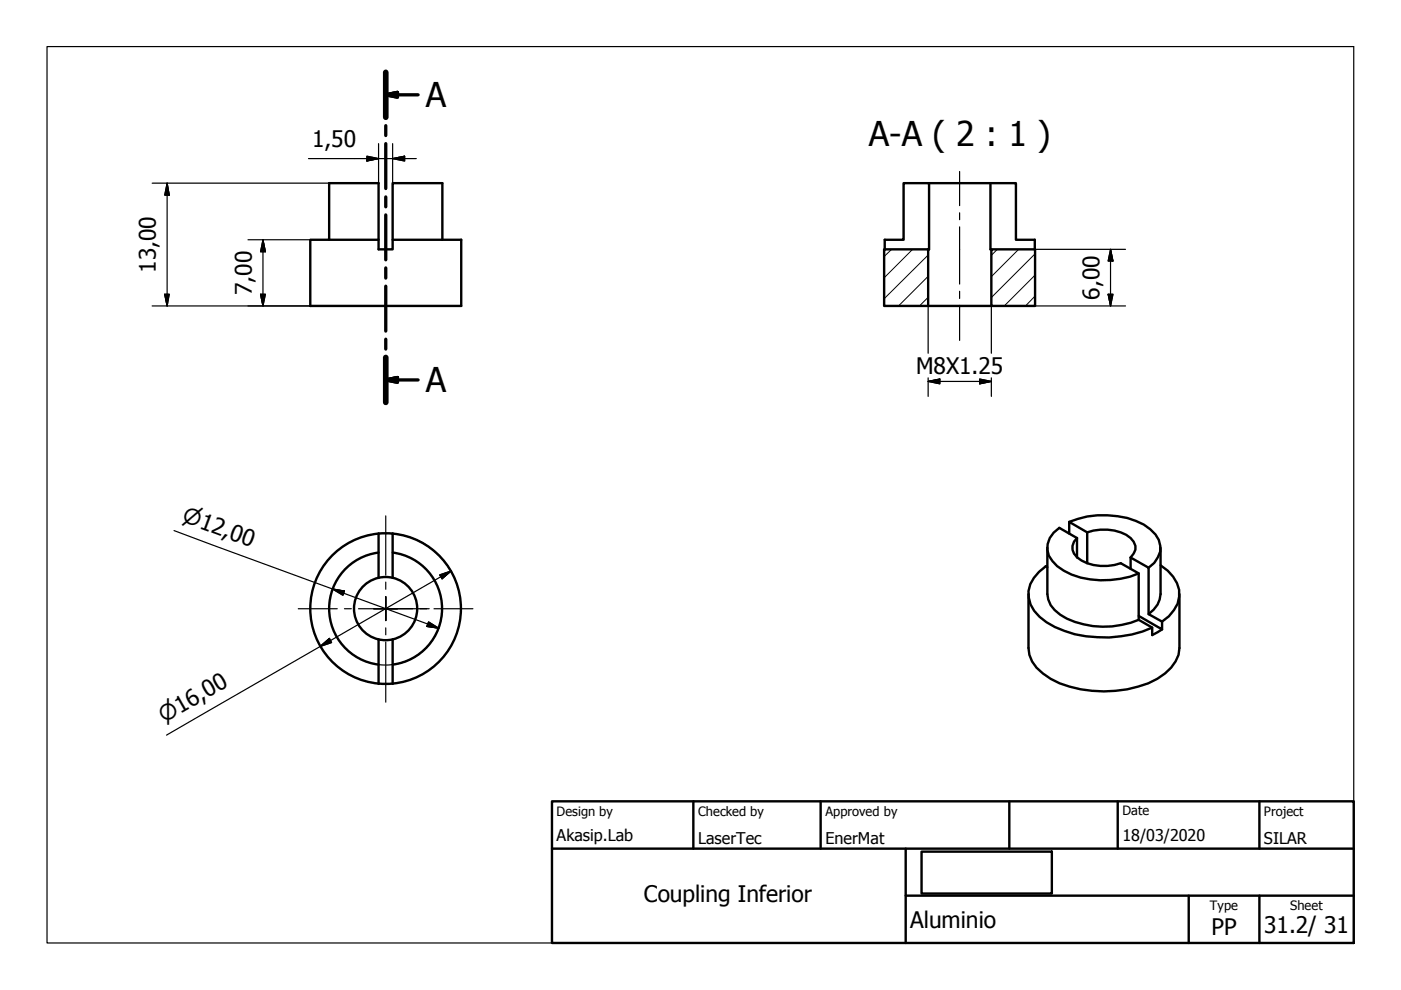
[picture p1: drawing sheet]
<svg xmlns="http://www.w3.org/2000/svg" width="297mm" height="210mm" viewBox="0 0 297 210" stroke-linecap="round" stroke-linejoin="round" font-family="sans-serif">
<!-- layer: Visible (ISO) -->
<g fill="none" stroke="#000" stroke-width=".51">
<path d="M197 38.8h18.4v12h4v2.1M210 38.8v14.1h.2M69.8 50.8v-12h10.5v14.1h2.9v-14.1h10.6v12M80.3 50.8h-14.5v14.1h32v-14.1h-14.6M187.6 52.9v-2.1h4v-12h5.4l-.2 26.1h-9.3v-12h9.3M210.2 52.9h9.3v12h-9.3zM196.8 64.9h13.4M80.3 113.1a16 16 0 0 0-12.1 24.3 16 16 0 0 0 27.1 .1 16 16 0 0 0-12-24.4M80.3 113.1h3M80.3 117.2a12 12 0 0 0-10.5 11.8 12 12 0 0 0 10.5 11.9M80.3 113.1v9.4M83.2 113.1v9.4"/>
<path d="M83.3 117.2a12 12 0 0 1 10.4 11.8 12 12 0 0 1-10.4 11.9M222.1 116.1v9.9a5.4 5.4 0 0 0 2.7 4.3 18.3 18.3 0 0 0 16.6 1.1M226.7 113.1v-2.4l3.8 2.2v6.5M226.7 110.7a19.4 19.4 0 0 1 15.8 .5 6 6 0 0 1 3.5 5.7l-.5 1.2-.8 1.3-1.2 1M228.3 114.1a2.61 2.61 0 0 0 .1 4.1 9.7 9.7 0 0 0 9.2 1.2l3.8 2.2v9.8l2.9 1.7v1.6l2.1-1.3M228.3 114.1l-3.7-2.2a4.7 4.7 0 0 0-.4 8.2 16.6 16.6 0 0 0 13.4 2.6l2-.4 1.8-.7M228.3 114.1v4.1M230.5 112.9a10 10 0 0 1 9.2 1.2 2.55 2.55 0 0 1 0 4.1M239.7 118.2l3.8 2.2v9.8l2.9 1.6v1.6l-5-2.8M239.7 118.2v2.4M246.1 119.9a8.2 8.2 0 0 1 3.9 5.2 6.3 6.3 0 0 1-2.2 5.6l-1.4 1.1M246.1 116.1v9.9a5.4 5.4 0 0 1-2.6 4.2"/>
<path d="M80.3 135.6a6.7 6.7 0 0 1-4.1-10.3 6.7 6.7 0 0 1 11.1 0 6.7 6.7 0 0 1-4 10.3M80.3 135.6l1.5 .1 1.5-.1M80.3 135.6v9.4M83.2 135.6v9.4M218.1 126v11.4a6.8 6.8 0 0 0 3 5.4 22 22 0 0 0 15.4 3.7 20.8 20.8 0 0 0 10.5-3.7 7.3 7.3 0 0 0 3.1-5.4v-11.4M222.1 120.2l-.4-.1a8.1 8.1 0 0 0-3.6 5.2 6.5 6.5 0 0 0 2.3 5.5 20.3 20.3 0 0 0 12.3 4.3 25.8 25.8 0 0 0 11.6-2"/>
</g>
<!-- layer: Section Line (ISO) -->
<g fill="none" stroke="#000" stroke-width=".7">
<path d="M81.8 15.3v9.6M81.8 20.1l2.5-.5v1zM81.8 26.6v2.1M81.8 30.5v9.5M81.8 20.1h6.8M81.8 41.8v2.1M81.8 45.6v9.5M81.8 56.8v2.2M81.8 60.7v9.5M81.8 71.9v2.1M81.8 75.8v9.5M81.8 80.6l2.5-.6v1.1z"/>
<path d="M81.8 80.6h6.8"/>
</g>
<path d="M81.8 15.3v9.6M81.8 75.8v9.5" fill="none" stroke="#000" stroke-width="1.2"/>
<path d="M81.8 20.1l2.5-.5zM81.8 20.1l2.5-.5v1zM81.8 80.6l2.5-.6zM81.8 80.6l2.5-.6v1.1z" fill="#000" stroke="#000" stroke-width=".7"/>
<!-- layer: Sketch Geometry (ISO) -->
<path d="M10 9.9h277v190h-277z" fill="none" stroke="#000" stroke-width=".25"/>
<!-- layer: Title (ISO) -->
<path d="M117 169.9h170v30h-170zM117 179.9h170M147 169.9v10M174 169.9v10M192 179.9v20M214 169.9v10M237 169.9v10M267 169.9v10M192 189.9h95M195.4 180.6h27.6v8.9h-27.6zM252 189.9v10M267 189.9v10" fill="none" stroke="#000" stroke-width=".51"/>
<!-- layer: Hatch (ISO) -->
<path d="M189 52.9l-1.5 1.5M193.5 52.9l-6 6M196.8 58.6l-6.3 6.3M196.8 54.1l-9.3 9.2M211.5 52.9l-1.3 1.2M216 52.9l-5.8 5.7M219.5 58.3l-6.6 6.6M219.5 53.8l-9.3 9.3M196.8 63l-1.9 1.9M219.5 62.8l-2.1 2.1" fill="none" stroke="#000" stroke-width=".21"/>
<!-- layer: Centerline (ISO) -->
<path d="M203.5 36.4v7.2M203.5 45.1v1.5M203.5 48.1v12.1M203.5 61.8v1.5M203.5 64.7v7.5" fill="none" stroke="#000" stroke-width=".25"/>
<!-- layer: Center Mark (ISO) -->
<path d="M81.8 109.4v12.6M63.2 129.1h8.3M73 129.1h1.5M79.2 129.1h8.3M79.2 129.1h2.6v-2.6v5.1M79.2 129.1h11.8M81.8 126.5v2.6h-5.8M81.8 123.4v1.5M81.8 133.1v1.5M81.8 136.1v12.8M89 129.1h1.5M92 129.1h8.3" fill="none" stroke="#000" stroke-width=".25"/>
<!-- layer: Dimension (ISO) -->
<g fill="none" stroke="#000" stroke-width=".25">
<path d="M32.3 38.8h37.5M35.4 38.8l.5 2.6h-1zM35.4 38.8v26.1M65.4 33.6h22.9M77.8 33.1l2.5 .5-2.5 .5zM80.3 30.5v8.3M83.2 33.6l2.6-.5v1zM83.2 30.5v8.3M52.6 50.8h13.2M55.8 50.8l.5 2.6h-1.1zM55.8 50.8v14.1M219.5 52.9h19.1"/>
<path d="M235.5 52.9l.5 2.4h-1.1zM235.5 52.9v12M32.3 64.9h33.5M34.9 62.4h1l-.5 2.5zM55.2 62.4h1.1l-.5 2.5zM196.8 64.9v10M210.2 64.9v10M219.5 64.9h19.1M234.9 62.4h1.1l-.5 2.5zM196.8 80.9l2.5-.5v1zM196.8 80.9h13.4M196.8 80.1v3.9"/>
<path d="M207.7 80.4l2.5 .5-2.5 .5zM210.2 80.1v3.9M36.9 112.5l56.1 20.7M81.7 113.1h-1.4M81.9 113.1a16 16 0 0 1 15 10.8M67.9 137.1l1.9-1.7 .5 .8zM70.5 124.9l2.5 .4-.3 .9zM90.9 131.9l2.1 1.3-2.5-.4zM93.2 121.9l2.4-.8-1.9 1.6zM93.7 130.1a12 12 0 0 1-11.8 10.9M95.6 121.1l-60.3 34.8M80.3 140.9l1.4 .1"/>
</g>
<g fill="#000" stroke="#000" stroke-width=".25">
<path d="M77.8 34.1l2.5-.5zM77.8 33.1l2.5 .5-2.5 .5zM83.2 33.6l2.6-.5zM83.2 33.6l2.6-.5v1zM35.4 38.8l.5 2.6zM35.4 38.8l.5 2.6h-1zM55.8 50.8l.5 2.6zM55.8 50.8l.5 2.6h-1.1zM235.5 52.9l.5 2.4zM235.5 52.9l.5 2.4h-1.1zM34.9 62.4l.5 2.5zM34.9 62.4h1l-.5 2.5z"/>
<path d="M55.2 62.4l.6 2.5zM55.2 62.4h1.1l-.5 2.5zM234.9 62.4l.6 2.5zM234.9 62.4h1.1l-.5 2.5zM196.8 80.9l2.5-.5zM196.8 80.9l2.5-.5v1zM207.7 81.4l2.5-.5zM207.7 80.4l2.5 .5-2.5 .5zM67.9 137.1l1.9-1.7zM67.9 137.1l1.9-1.7 .5 .8zM70.5 124.9l2.5 .4zM70.5 124.9l2.5 .4-.3 .9z"/>
<path d="M90.5 132.8l2.5 .4zM90.9 131.9l2.1 1.3-2.5-.4zM93.7 122.7l1.9-1.6zM93.2 121.9l2.4-.8-1.9 1.6z"/>
</g>
<g font-size="7.2">
<text x="90.3" y="22.7">A</text>
<text x="184.2" y="30.9">A-A ( 2 : 1 )</text>
<text x="90.3" y="83.2">A</text>
</g>
<g font-size="4.8">
<text x="66.2" y="31.2">1,50</text>
<text x="33" y="57.8" transform="rotate(-90 33 57.8)">13,00</text>
<text x="53.4" y="62.5" transform="rotate(-90 53.4 62.5)">7,00</text>
<text x="233.1" y="63.5" transform="rotate(-90 233.1 63.5)">6,00</text>
<text x="194.2" y="79.3">M8X1.25</text>
<text x="136.5" y="191.3">Coupling Inferior</text>
<text x="193" y="196.7">Aluminio</text>
<text x="268" y="197.8">31.2/ 31</text>
<text x="256.9" y="198.2">PP</text>
</g>
<g font-size="4.6">
<text x="38.4" y="110.5" transform="rotate(20 38.4 110.5)">⌀12,00</text>
<text x="34.8" y="153.4" transform="rotate(-30 34.8 153.4)">⌀16,00</text>
</g>
<g font-size="3.4">
<text x="118" y="178.2">Akasip.Lab</text>
<text x="148" y="178.9">LaserTec</text>
<text x="175" y="178.9">EnerMat</text>
<text x="238" y="178.3">18/03/2020</text>
<text x="268" y="178.9">SILAR</text>
</g>
<g font-size="2.7">
<text x="118" y="173">Design by</text>
<text x="148" y="173">Checked by</text>
<text x="175" y="173">Approved by</text>
<text x="238" y="172.9">Date</text>
<text x="268" y="172.9">Project</text>
<text x="256.5" y="192.9">Type</text>
<text x="273.6" y="193">Sheet</text>
</g>
</svg>
